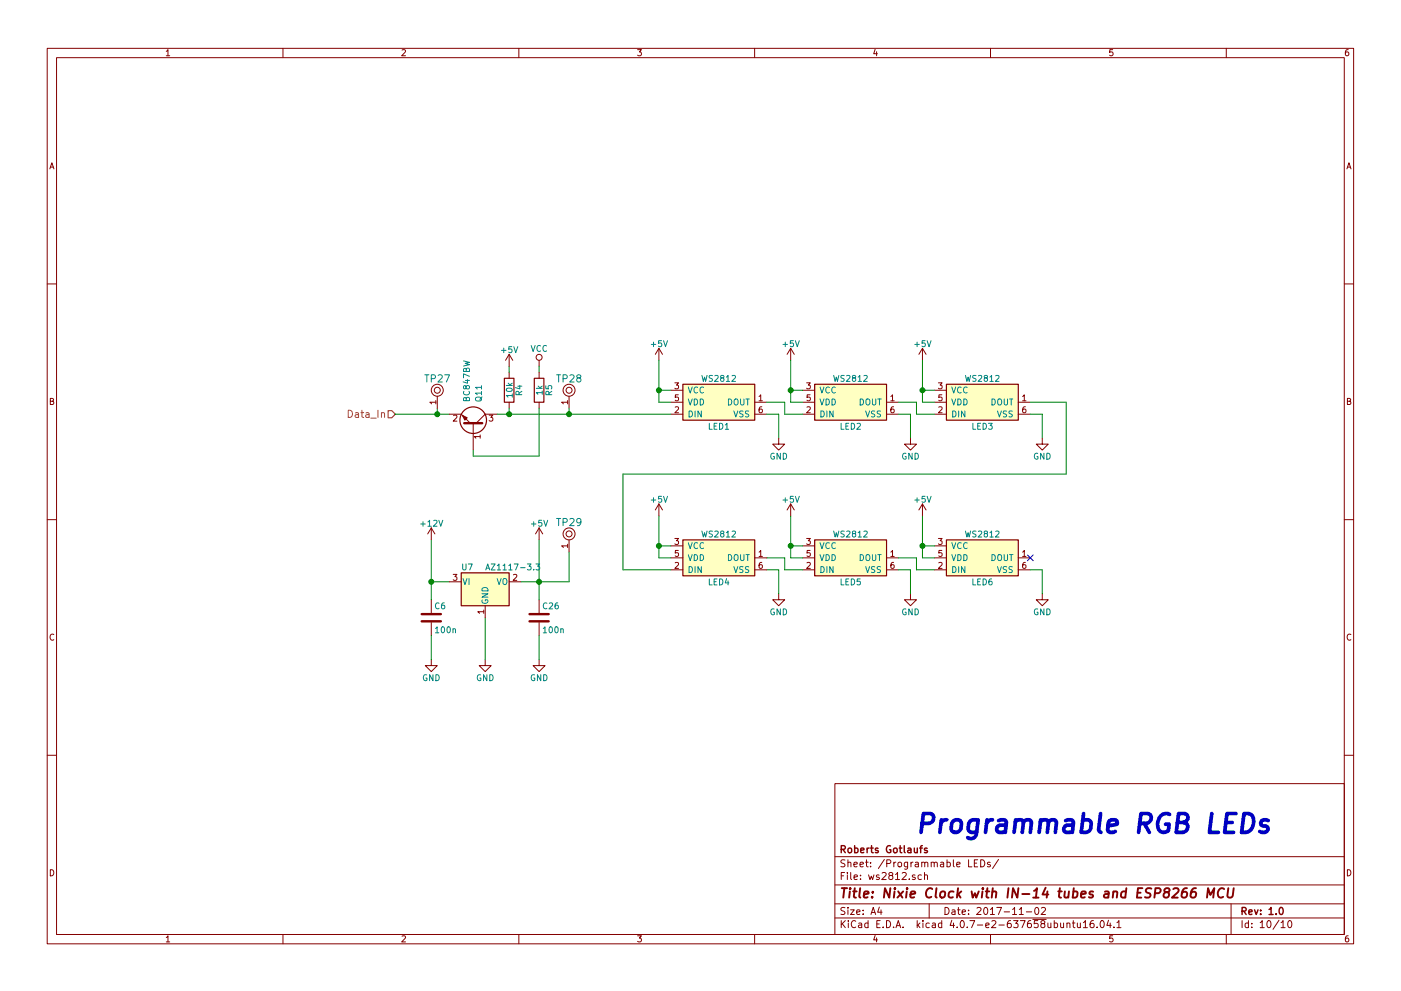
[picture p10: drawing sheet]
EESchema Schematic File Version 2
LIBS:power
LIBS:device
LIBS:switches
LIBS:relays
LIBS:motors
LIBS:transistors
LIBS:conn
LIBS:linear
LIBS:regul
LIBS:74xx
LIBS:cmos4000
LIBS:adc-dac
LIBS:memory
LIBS:xilinx
LIBS:microcontrollers
LIBS:dsp
LIBS:microchip
LIBS:analog_switches
LIBS:motorola
LIBS:texas
LIBS:intel
LIBS:audio
LIBS:interface
LIBS:digital-audio
LIBS:philips
LIBS:display
LIBS:cypress
LIBS:siliconi
LIBS:opto
LIBS:atmel
LIBS:contrib
LIBS:valves
LIBS:ESP8266
LIBS:components
LIBS:Zilog
LIBS:zetex
LIBS:Xicor
LIBS:Worldsemi
LIBS:wiznet
LIBS:video
LIBS:ttl_ieee
LIBS:triac_thyristor
LIBS:transf
LIBS:supertex
LIBS:stm32
LIBS:stm8
LIBS:silabs
LIBS:sensors
LIBS:RFSolutions
LIBS:rfcom
LIBS:references
LIBS:pspice
LIBS:Power_Management
LIBS:powerint
LIBS:Oscillators
LIBS:onsemi
LIBS:nxp_armmcu
LIBS:nxp
LIBS:nordicsemi
LIBS:msp430
LIBS:motor_drivers
LIBS:modules
LIBS:microchip_pic32mcu
LIBS:microchip_pic24mcu
LIBS:microchip_pic18mcu
LIBS:microchip_pic16mcu
LIBS:microchip_pic12mcu
LIBS:microchip_pic10mcu
LIBS:microchip_dspic33dsc
LIBS:mechanical
LIBS:maxim
LIBS:logic_programmable
LIBS:LEM
LIBS:leds
LIBS:Lattice
LIBS:ir
LIBS:intersil
LIBS:infineon
LIBS:hc11
LIBS:graphic_symbols
LIBS:gennum
LIBS:ftdi
LIBS:ESD_Protection
LIBS:elec-unifil
LIBS:diode
LIBS:dc-dc
LIBS:cmos_ieee
LIBS:brooktre
LIBS:bosch
LIBS:bbd
LIBS:battery_management
LIBS:analog_devices
LIBS:Altera
LIBS:allegro
LIBS:actel
LIBS:ac-dc
LIBS:74xgxx
LIBS:esp_nixie_clock-cache
EELAYER 25 0
EELAYER END
$Descr A4 11693 8268
encoding utf-8
Sheet 10 10
Title "Nixie Clock with IN-14 tubes and ESP8266 MCU"
Date "2017-11-02"
Rev "1.0"
Comp "Roberts Gotlaufs"
Comment1 ""
Comment2 ""
Comment3 ""
Comment4 ""
$EndDescr
Text HLabel 3300 3450 0    60   Input ~ 0
Data_In
$Comp
L WS2812 LED1
U 1 1
P 6000 3350
F 0 "LED1" H 6000 3150 50  0000 C CNN
F 1 "WS2812" H 6000 3550 50  0000 C CNN
F 2 "LEDs:LED_WS2812-PLCC6" H 5900 3050 50  0001 C CNN
F 3 "" H 6000 3350 50  0001 C CNN
	1    6000 3350
	1    0    0    -1  
$EndComp
$Comp
L WS2812 LED2
U 1 1
P 7100 3350
F 0 "LED2" H 7100 3150 50  0000 C CNN
F 1 "WS2812" H 7100 3550 50  0000 C CNN
F 2 "LEDs:LED_WS2812-PLCC6" H 7000 3050 50  0001 C CNN
F 3 "" H 7100 3350 50  0001 C CNN
	1    7100 3350
	1    0    0    -1  
$EndComp
$Comp
L WS2812 LED3
U 1 1
P 8200 3350
F 0 "LED3" H 8200 3150 50  0000 C CNN
F 1 "WS2812" H 8200 3550 50  0000 C CNN
F 2 "LEDs:LED_WS2812-PLCC6" H 8100 3050 50  0001 C CNN
F 3 "" H 8200 3350 50  0001 C CNN
	1    8200 3350
	1    0    0    -1  
$EndComp
$Comp
L WS2812 LED4
U 1 1
P 6000 4650
F 0 "LED4" H 6000 4450 50  0000 C CNN
F 1 "WS2812" H 6000 4850 50  0000 C CNN
F 2 "LEDs:LED_WS2812-PLCC6" H 5900 4350 50  0001 C CNN
F 3 "" H 6000 4650 50  0001 C CNN
	1    6000 4650
	1    0    0    -1  
$EndComp
$Comp
L C C6
U 1 1
P 3600 5150
F 0 "C6" H 3625 5250 50  0000 L CNN
F 1 "100n" H 3625 5050 50  0000 L CNN
F 2 "Capacitors_SMD:C_0805_HandSoldering" H 3638 5000 50  0001 C CNN
F 3 "" H 3600 5150 50  0001 C CNN
	1    3600 5150
	1    0    0    -1  
$EndComp
$Comp
L C C26
U 1 1
P 4500 5150
F 0 "C26" H 4525 5250 50  0000 L CNN
F 1 "100n" H 4525 5050 50  0000 L CNN
F 2 "Capacitors_SMD:C_0805_HandSoldering" H 4538 5000 50  0001 C CNN
F 3 "" H 4500 5150 50  0001 C CNN
	1    4500 5150
	1    0    0    -1  
$EndComp
$Comp
L GND #PWR0105
U 1 1
P 3600 5500
F 0 "#PWR0105" H 3600 5250 50  0001 C CNN
F 1 "GND" H 3600 5350 50  0000 C CNN
F 2 "" H 3600 5500 50  0001 C CNN
F 3 "" H 3600 5500 50  0001 C CNN
	1    3600 5500
	1    0    0    -1  
$EndComp
$Comp
L GND #PWR0106
U 1 1
P 4050 5500
F 0 "#PWR0106" H 4050 5250 50  0001 C CNN
F 1 "GND" H 4050 5350 50  0000 C CNN
F 2 "" H 4050 5500 50  0001 C CNN
F 3 "" H 4050 5500 50  0001 C CNN
	1    4050 5500
	1    0    0    -1  
$EndComp
$Comp
L GND #PWR0107
U 1 1
P 4500 5500
F 0 "#PWR0107" H 4500 5250 50  0001 C CNN
F 1 "GND" H 4500 5350 50  0000 C CNN
F 2 "" H 4500 5500 50  0001 C CNN
F 3 "" H 4500 5500 50  0001 C CNN
	1    4500 5500
	1    0    0    -1  
$EndComp
$Comp
L +12V #PWR0108
U 1 1
P 3600 4500
F 0 "#PWR0108" H 3600 4350 50  0001 C CNN
F 1 "+12V" H 3600 4640 50  0000 C CNN
F 2 "" H 3600 4500 50  0001 C CNN
F 3 "" H 3600 4500 50  0001 C CNN
	1    3600 4500
	1    0    0    -1  
$EndComp
$Comp
L +5V #PWR0109
U 1 1
P 4500 4500
F 0 "#PWR0109" H 4500 4350 50  0001 C CNN
F 1 "+5V" H 4500 4640 50  0000 C CNN
F 2 "" H 4500 4500 50  0001 C CNN
F 3 "" H 4500 4500 50  0001 C CNN
	1    4500 4500
	1    0    0    -1  
$EndComp
$Comp
L +5V #PWR0110
U 1 1
P 5500 3000
F 0 "#PWR0110" H 5500 2850 50  0001 C CNN
F 1 "+5V" H 5500 3140 50  0000 C CNN
F 2 "" H 5500 3000 50  0001 C CNN
F 3 "" H 5500 3000 50  0001 C CNN
	1    5500 3000
	1    0    0    -1  
$EndComp
$Comp
L +5V #PWR0111
U 1 1
P 6600 3000
F 0 "#PWR0111" H 6600 2850 50  0001 C CNN
F 1 "+5V" H 6600 3140 50  0000 C CNN
F 2 "" H 6600 3000 50  0001 C CNN
F 3 "" H 6600 3000 50  0001 C CNN
	1    6600 3000
	1    0    0    -1  
$EndComp
Wire Wire Line
	6400 3350 6550 3350
Wire Wire Line
	6550 3350 6550 3450
Wire Wire Line
	6550 3450 6700 3450
Wire Wire Line
	7500 3350 7650 3350
Wire Wire Line
	7650 3350 7650 3450
Wire Wire Line
	7650 3450 7800 3450
Wire Wire Line
	8600 3350 8900 3350
Wire Wire Line
	3600 5500 3600 5300
Wire Wire Line
	4050 5150 4050 5500
Wire Wire Line
	4500 5500 4500 5300
Wire Wire Line
	4500 4500 4500 5000
Wire Wire Line
	4350 4850 4750 4850
Wire Wire Line
	3750 4850 3600 4850
Wire Wire Line
	3600 4500 3600 5000
Connection ~ 3600 4850
Connection ~ 4500 4850
Wire Wire Line
	5500 3000 5500 3350
Wire Wire Line
	5500 3250 5600 3250
Wire Wire Line
	5500 3350 5600 3350
Connection ~ 5500 3250
Wire Wire Line
	6600 3350 6700 3350
Wire Wire Line
	6600 3000 6600 3350
Wire Wire Line
	6700 3250 6600 3250
Connection ~ 6600 3250
$Comp
L +5V #PWR0112
U 1 1
P 7700 3000
F 0 "#PWR0112" H 7700 2850 50  0001 C CNN
F 1 "+5V" H 7700 3140 50  0000 C CNN
F 2 "" H 7700 3000 50  0001 C CNN
F 3 "" H 7700 3000 50  0001 C CNN
	1    7700 3000
	1    0    0    -1  
$EndComp
Wire Wire Line
	7700 3000 7700 3350
Wire Wire Line
	7700 3250 7800 3250
Wire Wire Line
	7700 3350 7800 3350
Connection ~ 7700 3250
$Comp
L +5V #PWR0113
U 1 1
P 5500 4300
F 0 "#PWR0113" H 5500 4150 50  0001 C CNN
F 1 "+5V" H 5500 4440 50  0000 C CNN
F 2 "" H 5500 4300 50  0001 C CNN
F 3 "" H 5500 4300 50  0001 C CNN
	1    5500 4300
	1    0    0    -1  
$EndComp
Wire Wire Line
	5500 4300 5500 4650
Wire Wire Line
	5500 4650 5600 4650
Wire Wire Line
	5600 4550 5500 4550
Connection ~ 5500 4550
$Comp
L GND #PWR0114
U 1 1
P 6500 3650
F 0 "#PWR0114" H 6500 3400 50  0001 C CNN
F 1 "GND" H 6500 3500 50  0000 C CNN
F 2 "" H 6500 3650 50  0001 C CNN
F 3 "" H 6500 3650 50  0001 C CNN
	1    6500 3650
	1    0    0    -1  
$EndComp
Wire Wire Line
	6400 3450 6500 3450
Wire Wire Line
	6500 3450 6500 3650
$Comp
L GND #PWR0115
U 1 1
P 7600 3650
F 0 "#PWR0115" H 7600 3400 50  0001 C CNN
F 1 "GND" H 7600 3500 50  0000 C CNN
F 2 "" H 7600 3650 50  0001 C CNN
F 3 "" H 7600 3650 50  0001 C CNN
	1    7600 3650
	1    0    0    -1  
$EndComp
Wire Wire Line
	7600 3650 7600 3450
Wire Wire Line
	7600 3450 7500 3450
$Comp
L GND #PWR0116
U 1 1
P 8700 3650
F 0 "#PWR0116" H 8700 3400 50  0001 C CNN
F 1 "GND" H 8700 3500 50  0000 C CNN
F 2 "" H 8700 3650 50  0001 C CNN
F 3 "" H 8700 3650 50  0001 C CNN
	1    8700 3650
	1    0    0    -1  
$EndComp
Wire Wire Line
	8700 3650 8700 3450
Wire Wire Line
	8700 3450 8600 3450
$Comp
L WS2812 LED5
U 1 1
P 7100 4650
F 0 "LED5" H 7100 4450 50  0000 C CNN
F 1 "WS2812" H 7100 4850 50  0000 C CNN
F 2 "LEDs:LED_WS2812-PLCC6" H 7000 4350 50  0001 C CNN
F 3 "" H 7100 4650 50  0001 C CNN
	1    7100 4650
	1    0    0    -1  
$EndComp
$Comp
L WS2812 LED6
U 1 1
P 8200 4650
F 0 "LED6" H 8200 4450 50  0000 C CNN
F 1 "WS2812" H 8200 4850 50  0000 C CNN
F 2 "LEDs:LED_WS2812-PLCC6" H 8100 4350 50  0001 C CNN
F 3 "" H 8200 4650 50  0001 C CNN
	1    8200 4650
	1    0    0    -1  
$EndComp
$Comp
L +5V #PWR0117
U 1 1
P 6600 4300
F 0 "#PWR0117" H 6600 4150 50  0001 C CNN
F 1 "+5V" H 6600 4440 50  0000 C CNN
F 2 "" H 6600 4300 50  0001 C CNN
F 3 "" H 6600 4300 50  0001 C CNN
	1    6600 4300
	1    0    0    -1  
$EndComp
$Comp
L +5V #PWR0118
U 1 1
P 7700 4300
F 0 "#PWR0118" H 7700 4150 50  0001 C CNN
F 1 "+5V" H 7700 4440 50  0000 C CNN
F 2 "" H 7700 4300 50  0001 C CNN
F 3 "" H 7700 4300 50  0001 C CNN
	1    7700 4300
	1    0    0    -1  
$EndComp
Wire Wire Line
	7500 4650 7650 4650
Wire Wire Line
	7650 4650 7650 4750
Wire Wire Line
	7650 4750 7800 4750
Wire Wire Line
	6600 4300 6600 4650
Wire Wire Line
	6600 4550 6700 4550
Wire Wire Line
	6600 4650 6700 4650
Connection ~ 6600 4550
Wire Wire Line
	7700 4650 7800 4650
Wire Wire Line
	7700 4300 7700 4650
Wire Wire Line
	7800 4550 7700 4550
Connection ~ 7700 4550
$Comp
L GND #PWR0119
U 1 1
P 7600 4950
F 0 "#PWR0119" H 7600 4700 50  0001 C CNN
F 1 "GND" H 7600 4800 50  0000 C CNN
F 2 "" H 7600 4950 50  0001 C CNN
F 3 "" H 7600 4950 50  0001 C CNN
	1    7600 4950
	1    0    0    -1  
$EndComp
Wire Wire Line
	7500 4750 7600 4750
Wire Wire Line
	7600 4750 7600 4950
$Comp
L GND #PWR0120
U 1 1
P 8700 4950
F 0 "#PWR0120" H 8700 4700 50  0001 C CNN
F 1 "GND" H 8700 4800 50  0000 C CNN
F 2 "" H 8700 4950 50  0001 C CNN
F 3 "" H 8700 4950 50  0001 C CNN
	1    8700 4950
	1    0    0    -1  
$EndComp
Wire Wire Line
	8700 4950 8700 4750
Wire Wire Line
	8700 4750 8600 4750
Wire Wire Line
	5200 4750 5200 3950
$Comp
L GND #PWR0121
U 1 1
P 6500 4950
F 0 "#PWR0121" H 6500 4700 50  0001 C CNN
F 1 "GND" H 6500 4800 50  0000 C CNN
F 2 "" H 6500 4950 50  0001 C CNN
F 3 "" H 6500 4950 50  0001 C CNN
	1    6500 4950
	1    0    0    -1  
$EndComp
Wire Wire Line
	6500 4950 6500 4750
Wire Wire Line
	6500 4750 6400 4750
$Comp
L R R4
U 1 1
P 4250 3250
F 0 "R4" V 4330 3250 50  0000 C CNN
F 1 "10k" V 4250 3250 50  0000 C CNN
F 2 "Resistors_SMD:R_0805_HandSoldering" V 4180 3250 50  0001 C CNN
F 3 "" H 4250 3250 50  0001 C CNN
	1    4250 3250
	1    0    0    -1  
$EndComp
$Comp
L R R5
U 1 1
P 4500 3250
F 0 "R5" V 4580 3250 50  0000 C CNN
F 1 "1k" V 4500 3250 50  0000 C CNN
F 2 "Resistors_SMD:R_0805_HandSoldering" V 4430 3250 50  0001 C CNN
F 3 "" H 4500 3250 50  0001 C CNN
	1    4500 3250
	1    0    0    -1  
$EndComp
$Comp
L VCC #PWR0122
U 1 1
P 4500 3050
F 0 "#PWR0122" H 4500 2900 50  0001 C CNN
F 1 "VCC" H 4500 3200 50  0000 C CNN
F 2 "" H 4500 3050 50  0001 C CNN
F 3 "" H 4500 3050 50  0001 C CNN
	1    4500 3050
	1    0    0    -1  
$EndComp
Wire Wire Line
	4250 3400 4250 3450
Wire Wire Line
	4250 3050 4250 3100
Wire Wire Line
	3950 3800 3950 3750
Wire Wire Line
	3300 3450 3750 3450
Wire Wire Line
	3950 3800 4500 3800
Wire Wire Line
	4500 3800 4500 3400
Wire Wire Line
	4500 3100 4500 3050
Connection ~ 4250 3450
$Comp
L Q_NPN_BEC Q11
U 1 1
P 3950 3550
F 0 "Q11" H 4150 3600 50  0000 L CNN
F 1 "BC847BW" H 4150 3500 50  0000 L CNN
F 2 "TO_SOT_Packages_SMD:SOT-323_SC-70_Handsoldering" H 4150 3650 50  0001 C CNN
F 3 "" H 3950 3550 50  0001 C CNN
	1    3950 3550
	0    1    -1   0   
$EndComp
Wire Wire Line
	3650 3400 3650 3450
Connection ~ 3650 3450
$Comp
L TestPoint TP28
U 1 1
P 4750 3400
F 0 "TP28" H 4750 3650 60  0000 C CNN
F 1 "TestPoint" H 4750 3300 60  0001 C CNN
F 2 "Measurement_Points:Measurement_Point_Round-SMD-Pad_Small" H 4750 3400 60  0001 C CNN
F 3 "" H 4750 3400 60  0001 C CNN
	1    4750 3400
	1    0    0    -1  
$EndComp
Wire Wire Line
	4750 3450 4750 3400
Connection ~ 4750 3450
Wire Wire Line
	4150 3450 5600 3450
$Comp
L +5V #PWR0123
U 1 1
P 4250 3050
F 0 "#PWR0123" H 4250 2900 50  0001 C CNN
F 1 "+5V" H 4250 3190 50  0000 C CNN
F 2 "" H 4250 3050 50  0001 C CNN
F 3 "" H 4250 3050 50  0001 C CNN
	1    4250 3050
	1    0    0    -1  
$EndComp
$Comp
L TestPoint TP27
U 1 1
P 3650 3400
F 0 "TP27" H 3650 3650 60  0000 C CNN
F 1 "TestPoint" H 3650 3300 60  0001 C CNN
F 2 "Measurement_Points:Measurement_Point_Round-SMD-Pad_Small" H 3650 3400 60  0001 C CNN
F 3 "" H 3650 3400 60  0001 C CNN
	1    3650 3400
	1    0    0    -1  
$EndComp
Text Notes 7650 6950 0    157  Italic 31
Programmable RGB LEDs
NoConn ~ 8600 4650
Wire Wire Line
	5200 4750 5600 4750
Wire Wire Line
	5200 3950 8900 3950
Wire Wire Line
	8900 3950 8900 3350
$Comp
L TestPoint TP29
U 1 1
P 4750 4600
F 0 "TP29" H 4750 4850 60  0000 C CNN
F 1 "TestPoint" H 4750 4500 60  0001 C CNN
F 2 "Measurement_Points:Measurement_Point_Round-SMD-Pad_Small" H 4750 4600 60  0001 C CNN
F 3 "" H 4750 4600 60  0001 C CNN
	1    4750 4600
	1    0    0    -1  
$EndComp
Wire Wire Line
	4750 4850 4750 4600
Wire Wire Line
	6400 4650 6550 4650
Wire Wire Line
	6550 4650 6550 4750
Wire Wire Line
	6550 4750 6700 4750
$Comp
L AZ1117-3.3 U7
U 1 1
P 4050 4850
F 0 "U7" H 3900 4975 50  0000 C CNN
F 1 "AZ1117-3.3" H 4050 4975 50  0000 L CNN
F 2 "TO_SOT_Packages_SMD:SOT-223-3_TabPin2" H 4050 5100 50  0001 C CIN
F 3 "" H 4050 4850 50  0001 C CNN
	1    4050 4850
	1    0    0    -1  
$EndComp
$EndSCHEMATC
